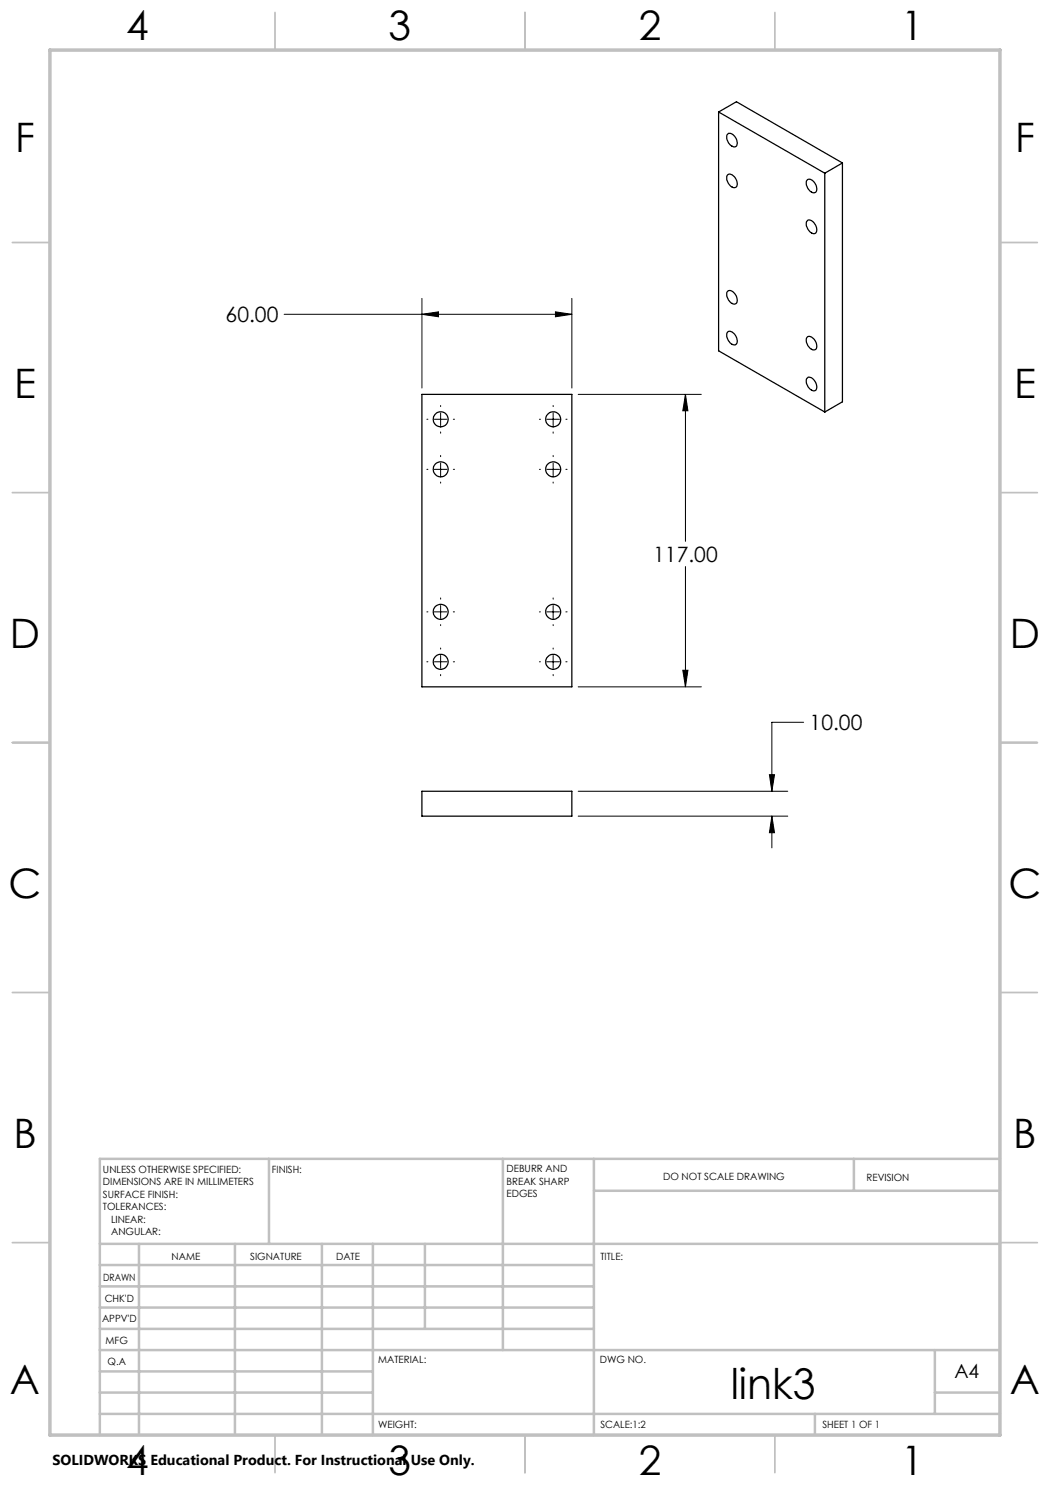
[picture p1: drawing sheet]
<svg xmlns="http://www.w3.org/2000/svg" width="210mm" height="297mm" viewBox="0 0 210 297" stroke-linecap="round" stroke-linejoin="round" font-family="sans-serif">
<g fill="none" stroke="#000" stroke-width=".2">
<path d="M84.4 59.7v17.9M114.4 59.7v17.9M56.8 62.9h57.6M84.4 62.9l3.3-.5v1zM111.1 62.4l3.3 .5-3.3 .5zM115.6 78.9h24.7M137.1 78.9v29.4M137.1 78.9l.5 3.3h-1zM85.4 83.9h.2M85.4 93.9h.2M86.9 83.9h2.5M86.9 93.9h2.5"/>
<path d="M88.1 81.1v.2M88.1 82.6v2.5M88.1 86.4v.2M88.1 91.1v.2M88.1 92.6v2.5M88.1 96.4v.2M90.7 83.9h.2M90.7 93.9h.2M107.9 83.9h.2M107.9 93.9h.2M109.4 83.9h2.5M109.4 93.9h2.5"/>
<path d="M110.6 81.1v.2M110.6 82.6v2.5M110.6 86.4v.2M110.6 91.1v.2M110.6 92.6v2.5M110.6 96.4v.2M113.2 83.9h.2M113.2 93.9h.2M88.1 119.6v.2M110.6 119.6v.2M137.1 113.3v24.1M85.4 122.4h.2"/>
<path d="M85.4 132.4h.2M86.9 122.4h2.5M86.9 132.4h2.5M88.1 121.1v2.5M88.1 124.9v.2M88.1 129.6v.2M88.1 131.1v2.5M88.1 134.9v.2M90.7 122.4h.2M90.7 132.4h.2M107.9 122.4h.2M107.9 132.4h.2"/>
<path d="M109.4 122.4h2.5M109.4 132.4h2.5M110.6 121.1v2.5M110.6 124.9v.2M110.6 129.6v.2M110.6 131.1v2.5M110.6 134.9v.2M113.2 122.4h.2M113.2 132.4h.2M115.6 137.4h24.7M136.6 134.1h1l-.5 3.3zM115.6 158.3h42"/>
<path d="M153.9 154.9h1l-.5 3.4zM160.7 144.5h-6.3v13.8M115.6 163.2h42M154.4 163.2v6.4M154.4 163.2l.5 3.3h-1z"/>
</g>
<g fill="none" stroke="#c0c0c0" stroke-width=".35">
<path d="M55 2.5v7.5M105 2.5v7.5M155 2.5v7.5M2.5 48.5h7.5M200 48.5h7.5M2.5 98.5h7.5M200 98.5h7.5M2.5 148.5h7.5M200 148.5h7.5M2.5 198.5h7.5M200 198.5h7.5M2.5 248.5h7.5"/>
<path d="M200 248.5h7.5M55 287v7.5M105 287v7.5M155 287v7.5"/>
</g>
<g fill="none" stroke="#c0c0c0" stroke-width=".5">
<path d="M53.8 231.8v17M100.6 231.8v38.2M118.8 231.8v55.2M118.8 238.2h81.2M170.8 231.8v6.4M200 231.8h-180v55.2M20 248.8h180M20 257.3h98.8M20 253h98.8M27.8 248.8v38.2M47 248.8v38.2M64.4 248.8v38.2"/>
<path d="M74.6 248.8v38.2M85 248.8v17M20 265.8h98.8M20 261.5h98.8M20 278.5h54.6M20 274.3h54.6M20 270h180M187 278.5h13M187 270v12.8M20 282.8h180M163 282.8v4.2"/>
</g>
<path d="M10 10h190v277h-190z" fill="none" stroke="#c0c0c0" stroke-width=".7"/>
<path d="M136.6 134.1h1l-.5 3.3zM137.1 78.9l.5 3.3h-1zM111.1 62.4l3.3 .5-3.3 .5zM84.4 62.9l3.3-.5v1zM153.9 154.9h1l-.5 3.4zM154.4 163.2l.5 3.3h-1z" fill="#000"/>
<g fill="none" stroke="#000" stroke-width=".25">
<path d="M143.7 22.4l21.3 12.2M143.7 22.4v47.8l21.3 12.2M143.7 22.4l3.6-2 21.2 12.2M145.5 35a1.09 1.09 0 0 1 1.6 .6 1.27 1.27 0 0 1 0 1.9 1.79 1.79 0 0 1-1.8-1.9zM145.6 26.8a1.51 1.51 0 0 1 1.8 1.4 .8 .8 0 0 1-.6 1.2 2.04 2.04 0 0 1-1.3-2.5zM161.5 35.9a1.51 1.51 0 0 1 1.8 1.5 .77 .77 0 0 1-.1 1 .77 .77 0 0 1-1.1-.1 1.77 1.77 0 0 1-.6-2.4zM165 34.6v47.8M168.5 32.6v47.8l-3.5 2M168.5 32.6l-3.5 2M145.5 58.3a1.03 1.03 0 0 1 1.6 .6 1.27 1.27 0 0 1 0 1.9 1.79 1.79 0 0 1-1.8-2zM161.5 44.1a1.57 1.57 0 0 1 1.8 1.4 .75 .75 0 0 1 0 1 .75 .75 0 0 1-1 .1 2.05 2.05 0 0 1-.9-2.4zM84.4 78.9h30v58.5h-30z"/>
<path d="M145.5 66.5a1.09 1.09 0 0 1 1.6 .6 1.22 1.22 0 0 1-.2 1.9 1.95 1.95 0 0 1-1.4-2.5zM161.5 67.4a1.57 1.57 0 0 1 1.8 1.4 .77 .77 0 0 1-.1 1.1 .77 .77 0 0 1-1.1-.2 1.77 1.77 0 0 1-.6-2.3zM161.6 75.5a1.84 1.84 0 0 1 1.5 2.6 1.58 1.58 0 0 1-1.8-1.4v-.9zM84.4 158.3h30v4.9h-30z"/>
<circle cx="88.1" cy="83.9" r="1.5"/>
<circle cx="88.1" cy="93.9" r="1.5"/>
<circle cx="110.6" cy="83.9" r="1.51"/>
<circle cx="110.6" cy="93.8" r="1.51"/>
<circle cx="88.1" cy="132.4" r="1.5"/>
<circle cx="88.1" cy="122.4" r="1.5"/>
<circle cx="110.6" cy="122.4" r="1.51"/>
<circle cx="110.6" cy="132.4" r="1.51"/>
</g>
<text font-size="8.5" x="146.1" y="279.7">link3</text>
<g font-size="8.1">
<text x="25.2" y="8">4</text>
<text x="77.7" y="8">3</text>
<text x="127.7" y="8">2</text>
<text x="180.2" y="8">1</text>
<text x="3" y="30.4">F</text>
<text x="203" y="30.4">F</text>
<text x="2.8" y="79.6">E</text>
<text x="202.8" y="79.6">E</text>
<text x="2" y="129.6">D</text>
<text x="202" y="129.6">D</text>
<text x="1.7" y="179.6">C</text>
<text x="201.7" y="179.6">C</text>
<text x="2.7" y="229.6">B</text>
<text x="202.7" y="229.6">B</text>
<text x="2" y="278.9">A</text>
<text x="202" y="278.9">A</text>
<text x="25.2" y="295">4</text>
<text x="77.7" y="295">3</text>
<text x="127.7" y="295">2</text>
<text x="180.2" y="295">1</text>
</g>
<g font-size="4.2">
<text x="45.1" y="64.4">60.00</text>
<text x="130.6" y="112.4">117.00</text>
<text x="161.9" y="146.1">10.00</text>
</g>
<text font-size="3.9" x="190.9" y="275.5">A4</text>
<text font-size="2.9" x="10.5" y="292.9">SOLIDWORKS Educational Product. For Instructional Use Only.</text>
<g font-size="2">
<text x="20.6" y="234.6">UNLESS OTHERWISE SPECIFIED:</text>
<text x="20.6" y="237.1">DIMENSIONS ARE IN MILLIMETERS</text>
<text x="20.6" y="239.6">SURFACE FINISH:</text>
<text x="54.4" y="234.6">FINISH:</text>
<text x="101.3" y="234.5">DEBURR AND</text>
<text x="101.3" y="237">BREAK SHARP</text>
<text x="101.3" y="239.5">EDGES</text>
<text x="132.6" y="236">DO NOT SCALE DRAWING</text>
<text x="173.3" y="236.2">REVISION</text>
<text x="20.6" y="242.1">TOLERANCES:</text>
<text x="22.2" y="244.6">LINEAR:</text>
<text x="22.2" y="247.1">ANGULAR:</text>
<text x="34.3" y="252">NAME</text>
<text x="50" y="251.9">SIGNATURE</text>
<text x="67.2" y="251.9">DATE</text>
<text x="120.1" y="251.9">TITLE:</text>
<text x="20.6" y="256.1">DRAWN</text>
<text x="20.9" y="260.3">CHK'D</text>
<text x="20.4" y="264.4">APPV'D</text>
<text x="21.1" y="268.8">MFG</text>
<text x="21.5" y="273">Q.A</text>
<text x="75.6" y="272.5">MATERIAL:</text>
<text x="120" y="272.5">DWG NO.</text>
<text x="75.6" y="285.5">WEIGHT:</text>
<text x="120.1" y="285.6">SCALE:1:2</text>
<text x="164.5" y="285.6">SHEET 1 OF 1</text>
</g>
</svg>
